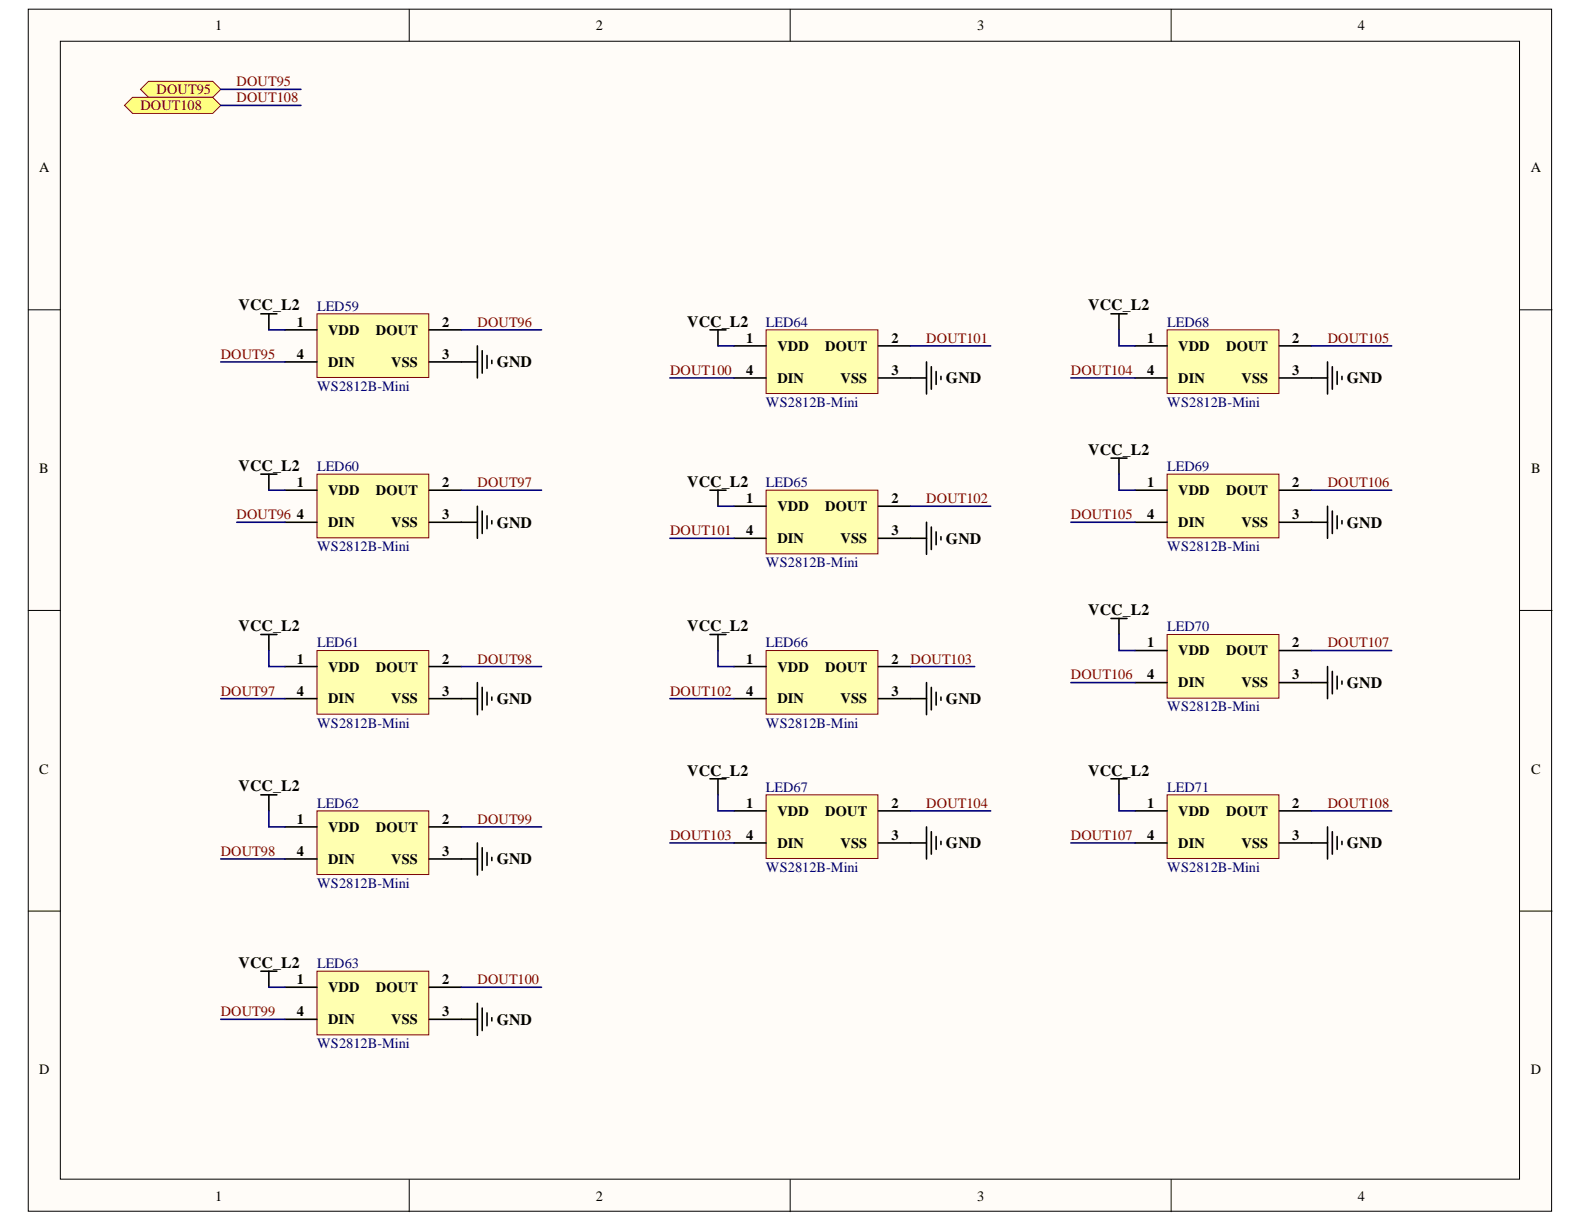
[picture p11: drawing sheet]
<svg xmlns="http://www.w3.org/2000/svg" width="279mm" height="216mm" viewBox="0 0 279 216" stroke-linecap="round" stroke-linejoin="round" font-family="sans-serif">
<g fill="#fffcf8" stroke="#000" stroke-width=".18">
<path d="M5 1.6h268.7v212h-268.7z"/>
<path d="M10.6 7.3h257.4v200.7h-257.4z"/>
</g>
<path d="M72.2 1.6v5.7M139.4 1.6v5.7M206.6 1.6v5.7M5 54.6h5.6M268.1 54.6h5.7M5 107.7h5.6M268.1 107.7h5.7M5 160.7h5.6M268.1 160.7h5.7M72.2 208.1v5.6M139.4 208.1v5.6M206.6 208.1v5.6" fill="none" stroke="#000" stroke-width=".18"/>
<path d="M55.9 171.3h19.7v11.2h-19.7z" fill="#ffffb0" stroke="#800000" stroke-width=".18"/>
<path d="M46 171.3h2.8M47.4 171.3v2.8M50.3 174.1h5.6M50.3 179.8h5.6M75.7 174.1h5.7M75.7 179.8h8.5M84.2 177v5.6M85.1 177.8v4M85.9 178.7v2.2M86.8 179.5v.6" fill="none" stroke="#000" stroke-width=".28"/>
<path d="M135.1 58.2h19.8v11.2h-19.8z" fill="#ffffb0" stroke="#800000" stroke-width=".18"/>
<path d="M125.2 58.2h2.9M126.6 58.2v2.8M129.5 61h5.6M129.5 66.7h5.6M154.9 61h5.7M154.9 66.7h8.5M163.4 63.8v5.7M164.3 64.7v3.9M165.1 65.5v2.3M166 66.4v.6" fill="none" stroke="#000" stroke-width=".28"/>
<path d="M135.1 86.5h19.8v11.2h-19.8z" fill="#ffffb0" stroke="#800000" stroke-width=".18"/>
<path d="M125.2 86.5h2.9M126.6 86.5v2.8M129.5 89.3h5.6M129.5 94.9h5.6M154.9 89.3h5.7M154.9 94.9h8.5M163.4 92.1v5.7M164.3 93v3.9M165.1 93.8v2.3M166 94.7v.5" fill="none" stroke="#000" stroke-width=".28"/>
<g fill="#ffff80" stroke="#800000" stroke-width=".18">
<path d="M24.8 15.8l1.4-1.5h11.3l1.4 1.5-1.4 1.4h-11.3z" fill-rule="evenodd"/>
<path d="M22 18.6l1.4-1.4h14.1l1.4 1.4-1.4 1.4h-14.1z" fill-rule="evenodd"/>
</g>
<path d="M135.1 114.7h19.8v11.3h-19.8z" fill="#ffffb0" stroke="#800000" stroke-width=".18"/>
<path d="M125.2 111.9h2.9M126.6 111.9v2.8M129.5 117.6h5.6M154.9 117.6h5.7M129.5 123.2h5.6M154.9 123.2h8.5M163.4 120.4v5.7M164.3 121.3v3.9M165.1 122.1v2.3M166 122.9v.6" fill="none" stroke="#000" stroke-width=".28"/>
<path d="M135.1 140.2h19.8v11.2h-19.8z" fill="#ffffb0" stroke="#800000" stroke-width=".18"/>
<path d="M125.2 137.4h2.9M126.6 137.4v2.8M129.5 143h5.6M129.5 148.7h5.6M154.9 143h5.7M154.9 148.7h8.5M163.4 145.9v5.6M164.3 146.7v4M165.1 147.6v2.2M166 148.4v.6" fill="none" stroke="#000" stroke-width=".28"/>
<path d="M205.9 58.2h19.7v11.2h-19.7z" fill="#ffffb0" stroke="#800000" stroke-width=".18"/>
<path d="M196 55.4h2.8M197.4 55.4v2.8M200.2 61h5.7M200.2 66.7h5.7M225.7 61h5.6M225.7 66.7h8.5M234.2 63.8v5.7M235 64.7v3.9M235.9 65.5v2.3M236.7 66.4v.6" fill="none" stroke="#000" stroke-width=".28"/>
<path d="M205.9 83.6h19.7v11.3h-19.7z" fill="#ffffb0" stroke="#800000" stroke-width=".18"/>
<path d="M196 80.8h2.8M197.4 80.8v2.8M200.2 86.5h5.7M200.2 92.1h5.7M225.7 86.5h5.6M225.7 92.1h8.5M234.2 89.3v5.6M235 90.1v4M235.9 91v2.3M236.7 91.8v.6" fill="none" stroke="#000" stroke-width=".28"/>
<path d="M205.9 111.9h19.7v11.2h-19.7z" fill="#ffffb0" stroke="#800000" stroke-width=".18"/>
<path d="M196 109.1h2.8M197.4 109.1v2.8M200.2 114.7h5.7M225.7 114.7h5.6M234.2 117.6v5.6M235 118.4v4M235.9 119.3v2.2M200.2 120.4h5.7M225.7 120.4h8.5M236.7 120.1v.6" fill="none" stroke="#000" stroke-width=".28"/>
<path d="M205.9 140.2h19.7v11.2h-19.7z" fill="#ffffb0" stroke="#800000" stroke-width=".18"/>
<path d="M196 137.4h2.8M197.4 137.4v2.8M200.2 143h5.7M200.2 148.7h5.7M225.7 143h5.6M225.7 148.7h8.5M234.2 145.9v5.6M235 146.7v4M235.9 147.6v2.2M236.7 148.4v.6" fill="none" stroke="#000" stroke-width=".28"/>
<path d="M55.9 55.4h19.7v11.2h-19.7z" fill="#ffffb0" stroke="#800000" stroke-width=".18"/>
<path d="M46 55.4h2.8M47.4 55.4v2.8M50.3 58.2h5.6M75.7 58.2h5.7M50.3 63.8h5.6M75.7 63.8h8.5M84.2 61v5.7M85.1 61.9v3.9M85.9 62.7v2.3M86.8 63.6v.5" fill="none" stroke="#000" stroke-width=".28"/>
<path d="M55.9 83.6h19.7v11.3h-19.7z" fill="#ffffb0" stroke="#800000" stroke-width=".18"/>
<path d="M46 83.6h2.8M47.4 83.6v2.9M50.3 86.5h5.6M50.3 92.1h5.6M75.7 86.5h5.7M75.7 92.1h8.5M84.2 89.3v5.6M85.1 90.1v4M85.9 91v2.3M86.8 91.8v.6" fill="none" stroke="#000" stroke-width=".28"/>
<path d="M55.9 114.7h19.7v11.3h-19.7z" fill="#ffffb0" stroke="#800000" stroke-width=".18"/>
<path d="M46 111.9h2.8M47.4 111.9v2.8M50.3 117.6h5.6M75.7 117.6h5.7M50.3 123.2h5.6M75.7 123.2h8.5M84.2 120.4v5.7M85.1 121.3v3.9M85.9 122.1v2.3M86.8 122.9v.6" fill="none" stroke="#000" stroke-width=".28"/>
<path d="M55.9 143h19.7v11.3h-19.7z" fill="#ffffb0" stroke="#800000" stroke-width=".18"/>
<path d="M46 140.2h2.8M47.4 140.2v2.8M50.3 145.9h5.6M50.3 151.5h5.6M75.7 145.9h5.7M75.7 151.5h8.5M84.2 148.7v5.6M85.1 149.5v4M85.9 150.4v2.2M86.8 151.2v.6" fill="none" stroke="#000" stroke-width=".28"/>
<g fill="none" stroke="#000080" stroke-width=".28">
<path d="M38.9 18.6h14.2M38.9 15.8h14.2M47.4 58.2h2.9M81.4 58.2h14.1M197.4 58.2v2.8h2.8M38.9 63.8h11.4M118.2 66.7h11.3M126.6 61h2.9M160.6 61h14.1M188.9 66.7h11.3M231.3 61h14.2M41.8 92.1h8.5"/>
<path d="M47.4 86.5h2.9M81.4 86.5h14.1M118.2 94.9h11.3M126.6 89.3h2.9M160.6 89.3h14.1M188.9 92.1h11.3M197.4 83.6v2.9h2.8M231.3 86.5h14.2M47.4 114.7v2.9h2.9M81.4 117.6h14.1M126.6 114.7v2.9h2.9M160.6 117.6h11.3"/>
<path d="M197.4 111.9v2.8h2.8M231.3 114.7h14.2M38.9 123.2h11.4M118.2 123.2h11.3M188.9 120.4h11.3M38.9 151.5h11.4M47.4 143v2.9h2.9M81.4 145.9h14.1M118.2 148.7h11.3M126.6 140.2v2.8h2.9M160.6 143h14.1M188.9 148.7h11.3"/>
<path d="M197.4 140.2v2.8h2.8M231.3 143h14.2M38.9 179.8h11.4M47.4 174.1h2.9M81.4 174.1h14.1"/>
</g>
<g font-size="2.8">
<text x="42.1" y="54.7">VCC_L2</text>
<text x="121.2" y="57.6">VCC_L2</text>
<text x="192" y="54.7">VCC_L2</text>
<text x="87.6" y="64.8">GND</text>
<text x="166.9" y="67.6">GND</text>
<text x="237.6" y="67.6">GND</text>
<text x="42.1" y="83">VCC_L2</text>
<text x="192" y="80.2">VCC_L2</text>
<text x="121.2" y="85.9">VCC_L2</text>
<text x="87.6" y="93.1">GND</text>
<text x="166.9" y="95.9">GND</text>
<text x="237.6" y="93.1">GND</text>
<text x="42.1" y="111.3">VCC_L2</text>
<text x="121.2" y="111.3">VCC_L2</text>
<text x="192" y="108.5">VCC_L2</text>
<text x="87.6" y="124.2">GND</text>
<text x="166.9" y="124.2">GND</text>
<text x="237.6" y="121.3">GND</text>
<text x="121.2" y="136.8">VCC_L2</text>
<text x="192" y="136.8">VCC_L2</text>
<text x="42.1" y="139.6">VCC_L2</text>
<text x="166.9" y="149.6">GND</text>
<text x="237.6" y="149.6">GND</text>
<text x="87.6" y="152.4">GND</text>
<text x="42.1" y="170.7">VCC_L2</text>
<text x="87.6" y="180.7">GND</text>
</g>
<g font-size="2.5">
<text x="37.9" y="5.3">1</text>
<text x="105.1" y="5.3">2</text>
<text x="172.4" y="5.3">3</text>
<text x="239.5" y="5.3">4</text>
<text x="6.9" y="30.4">A</text>
<text x="270" y="30.4">A</text>
<text x="52.4" y="57.6">1</text>
<text x="57.9" y="59">VDD</text>
<text x="66.3" y="59">DOUT</text>
<text x="78" y="57.6">2</text>
<text x="52.4" y="63.3">4</text>
<text x="57.9" y="64.7">DIN</text>
<text x="69" y="64.7">VSS</text>
<text x="78" y="63.3">3</text>
<text x="131.6" y="60.5">1</text>
<text x="137.1" y="61.9">VDD</text>
<text x="145.6" y="61.9">DOUT</text>
<text x="157.2" y="60.5">2</text>
<text x="202.3" y="60.5">1</text>
<text x="207.8" y="61.9">VDD</text>
<text x="216.3" y="61.9">DOUT</text>
<text x="227.9" y="60.5">2</text>
<text x="131.6" y="66.1">4</text>
<text x="137.1" y="67.6">DIN</text>
<text x="148.3" y="67.6">VSS</text>
<text x="157.2" y="66.1">3</text>
<text x="202.3" y="66.1">4</text>
<text x="207.8" y="67.6">DIN</text>
<text x="219" y="67.6">VSS</text>
<text x="227.9" y="66.1">3</text>
<text x="6.9" y="83.4">B</text>
<text x="270.1" y="83.4">B</text>
<text x="52.4" y="85.9">1</text>
<text x="57.9" y="87.3">VDD</text>
<text x="66.3" y="87.3">DOUT</text>
<text x="78" y="85.9">2</text>
<text x="131.6" y="88.8">1</text>
<text x="157.2" y="88.8">2</text>
<text x="202.3" y="85.9">1</text>
<text x="207.8" y="87.3">VDD</text>
<text x="216.3" y="87.3">DOUT</text>
<text x="227.9" y="85.9">2</text>
<text x="52.4" y="91.5">4</text>
<text x="57.9" y="93">DIN</text>
<text x="69" y="93">VSS</text>
<text x="78" y="91.5">3</text>
<text x="131.6" y="94.4">4</text>
<text x="137.1" y="90.2">VDD</text>
<text x="137.1" y="95.8">DIN</text>
<text x="145.6" y="90.2">DOUT</text>
<text x="148.3" y="95.8">VSS</text>
<text x="157.2" y="94.4">3</text>
<text x="202.3" y="91.5">4</text>
<text x="207.8" y="93">DIN</text>
<text x="219" y="93">VSS</text>
<text x="227.9" y="91.5">3</text>
<text x="52.4" y="117">1</text>
<text x="57.9" y="118.5">VDD</text>
<text x="66.3" y="118.5">DOUT</text>
<text x="78" y="117">2</text>
<text x="131.6" y="117">1</text>
<text x="137.1" y="118.5">VDD</text>
<text x="145.6" y="118.5">DOUT</text>
<text x="157.2" y="117">2</text>
<text x="202.3" y="114.2">1</text>
<text x="202.3" y="119.8">4</text>
<text x="207.8" y="115.6">VDD</text>
<text x="216.3" y="115.6">DOUT</text>
<text x="227.9" y="114.2">2</text>
<text x="227.9" y="119.8">3</text>
<text x="52.4" y="122.7">4</text>
<text x="57.9" y="124.1">DIN</text>
<text x="69" y="124.1">VSS</text>
<text x="78" y="122.7">3</text>
<text x="131.6" y="122.7">4</text>
<text x="137.1" y="124.1">DIN</text>
<text x="148.3" y="124.1">VSS</text>
<text x="157.2" y="122.7">3</text>
<text x="207.8" y="121.3">DIN</text>
<text x="219" y="121.3">VSS</text>
<text x="6.9" y="136.5">C</text>
<text x="270.1" y="136.5">C</text>
<text x="131.6" y="142.5">1</text>
<text x="137.1" y="143.9">VDD</text>
<text x="145.6" y="143.9">DOUT</text>
<text x="157.2" y="142.5">2</text>
<text x="202.3" y="142.5">1</text>
<text x="207.8" y="143.9">VDD</text>
<text x="216.3" y="143.9">DOUT</text>
<text x="227.9" y="142.5">2</text>
<text x="52.4" y="145.3">1</text>
<text x="57.9" y="146.7">VDD</text>
<text x="66.3" y="146.7">DOUT</text>
<text x="78" y="145.3">2</text>
<text x="131.6" y="148.1">4</text>
<text x="137.1" y="149.6">DIN</text>
<text x="148.3" y="149.6">VSS</text>
<text x="157.2" y="148.1">3</text>
<text x="202.3" y="148.1">4</text>
<text x="207.8" y="149.6">DIN</text>
<text x="219" y="149.6">VSS</text>
<text x="227.9" y="148.1">3</text>
<text x="52.4" y="151">4</text>
<text x="57.9" y="152.3">DIN</text>
<text x="69" y="152.3">VSS</text>
<text x="78" y="151">3</text>
<text x="52.4" y="173.6">1</text>
<text x="78" y="173.6">2</text>
<text x="52.4" y="179.3">4</text>
<text x="57.9" y="175">VDD</text>
<text x="66.3" y="175">DOUT</text>
<text x="78" y="179.3">3</text>
<text x="57.9" y="180.6">DIN</text>
<text x="69" y="180.6">VSS</text>
<text x="6.9" y="189.5">D</text>
<text x="270" y="189.5">D</text>
<text x="37.9" y="211.8">1</text>
<text x="105.1" y="211.8">2</text>
<text x="172.4" y="211.8">3</text>
<text x="239.5" y="211.8">4</text>
</g>
<g font-size="2.5" fill="#800000">
<text x="27.6" y="16.6">DOUT95</text>
<text x="41.7" y="15.2">DOUT95</text>
<text x="24.8" y="19.4">DOUT108</text>
<text x="41.7" y="18.1">DOUT108</text>
<text x="84.2" y="57.6">DOUT96</text>
<text x="38.9" y="63.3">DOUT95</text>
<text x="163.4" y="60.5">DOUT101</text>
<text x="234.2" y="60.5">DOUT105</text>
<text x="118.2" y="66.1">DOUT100</text>
<text x="188.9" y="66.1">DOUT104</text>
<text x="84.2" y="85.9">DOUT97</text>
<text x="163.4" y="88.8">DOUT102</text>
<text x="234.2" y="85.9">DOUT106</text>
<text x="41.7" y="91.5">DOUT96</text>
<text x="118.2" y="94.4">DOUT101</text>
<text x="188.9" y="91.5">DOUT105</text>
<text x="84.2" y="117">DOUT98</text>
<text x="160.6" y="117">DOUT103</text>
<text x="188.9" y="119.8">DOUT106</text>
<text x="234.2" y="114.2">DOUT107</text>
<text x="38.9" y="122.7">DOUT97</text>
<text x="118.2" y="122.7">DOUT102</text>
<text x="163.4" y="142.5">DOUT104</text>
<text x="234.2" y="142.5">DOUT108</text>
<text x="84.2" y="145.3">DOUT99</text>
<text x="118.2" y="148.1">DOUT103</text>
<text x="188.9" y="148.1">DOUT107</text>
<text x="38.9" y="151">DOUT98</text>
<text x="84.2" y="173.6">DOUT100</text>
<text x="38.9" y="179.3">DOUT99</text>
</g>
<g font-size="2.5" fill="#000080">
<text x="55.9" y="54.8">LED59</text>
<text x="135.1" y="57.6">LED64</text>
<text x="205.9" y="57.6">LED68</text>
<text x="55.9" y="68.9">WS2812B-Mini</text>
<text x="135.1" y="71.8">WS2812B-Mini</text>
<text x="205.9" y="71.8">WS2812B-Mini</text>
<text x="55.9" y="83.1">LED60</text>
<text x="205.9" y="83.1">LED69</text>
<text x="135.1" y="85.9">LED65</text>
<text x="55.9" y="97.2">WS2812B-Mini</text>
<text x="135.1" y="100.1">WS2812B-Mini</text>
<text x="205.9" y="97.2">WS2812B-Mini</text>
<text x="205.9" y="111.4">LED70</text>
<text x="55.9" y="114.2">LED61</text>
<text x="135.1" y="114.2">LED66</text>
<text x="205.9" y="125.5">WS2812B-Mini</text>
<text x="55.9" y="128.4">WS2812B-Mini</text>
<text x="135.1" y="128.4">WS2812B-Mini</text>
<text x="55.9" y="142.5">LED62</text>
<text x="135.1" y="139.7">LED67</text>
<text x="205.9" y="139.7">LED71</text>
<text x="135.1" y="153.8">WS2812B-Mini</text>
<text x="205.9" y="153.8">WS2812B-Mini</text>
<text x="55.9" y="156.6">WS2812B-Mini</text>
<text x="55.9" y="170.8">LED63</text>
<text x="55.9" y="184.9">WS2812B-Mini</text>
</g>
</svg>
